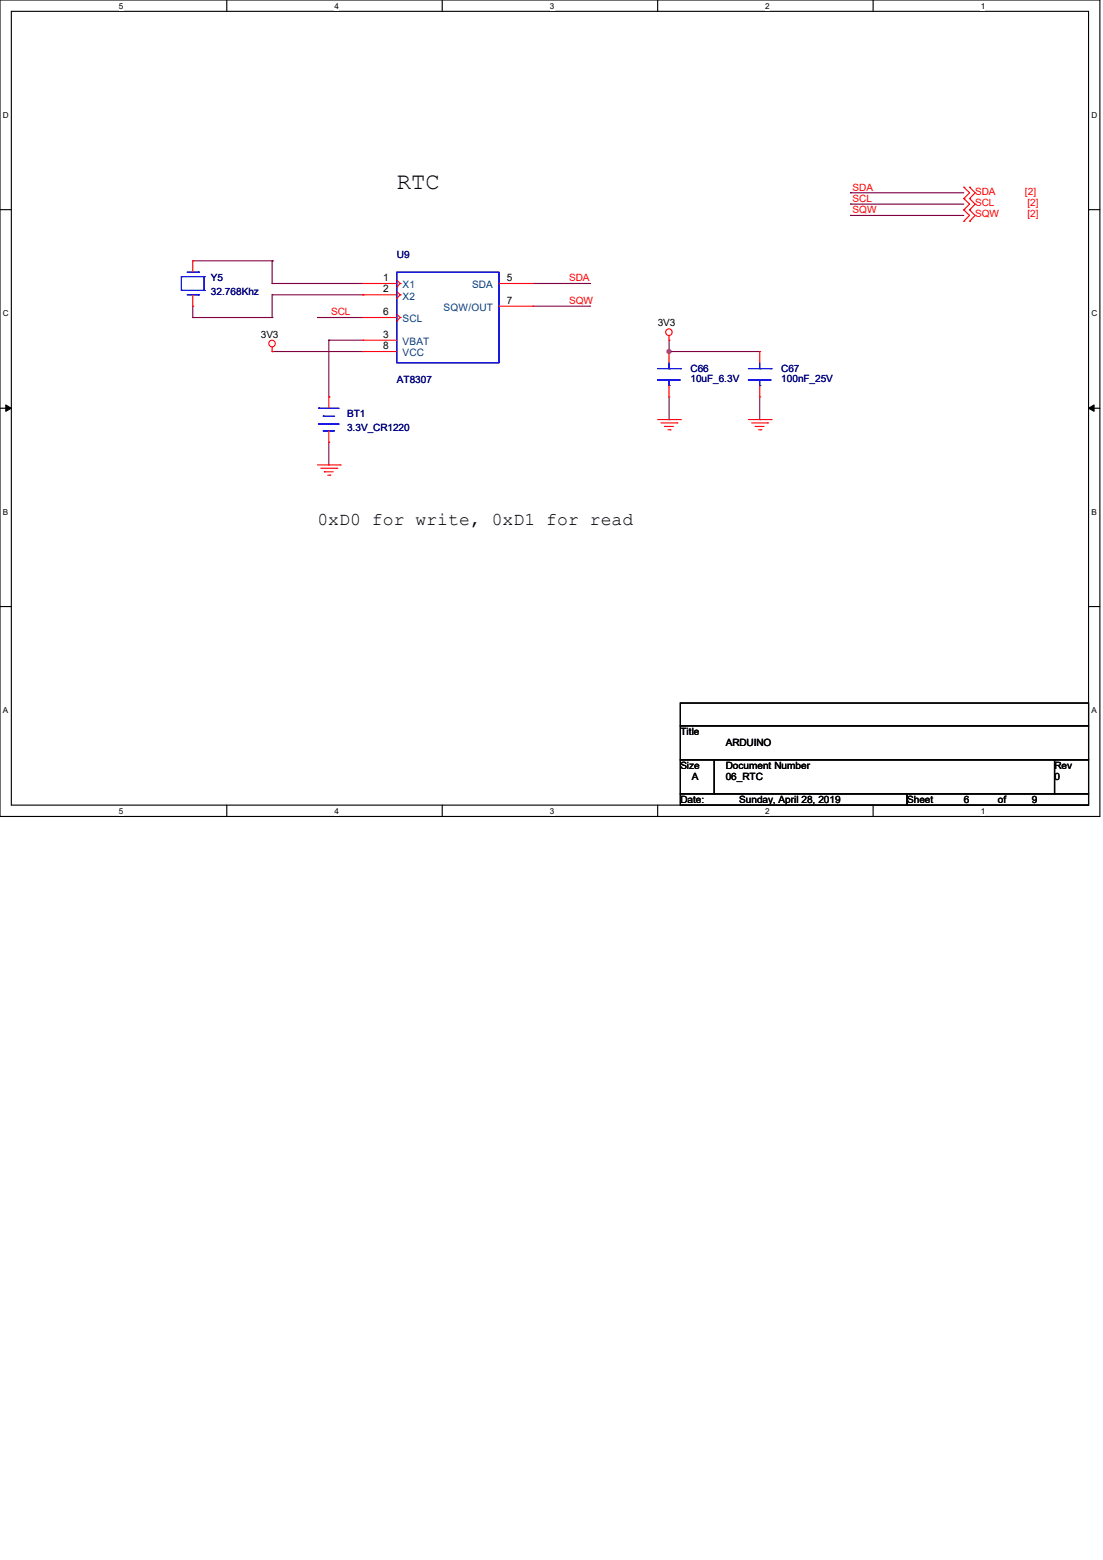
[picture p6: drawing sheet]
<svg xmlns="http://www.w3.org/2000/svg" width="210mm" height="297mm" viewBox="0 0 210 297" stroke-linecap="round" stroke-linejoin="round" font-family="sans-serif">
<path d="M0 0h209.4v155.4h-209.4zM2.2 2.2h205.1v151.1h-205.1z" fill="none" stroke="#000" stroke-width=".21"/>
<g fill="#fff">
<path d="M22.6 .3h.9v1.7h-.9z"/>
<path d="M22.6 153.5h.9v1.8h-.9z"/>
</g>
<path d="M43.2 0v2.2M43.2 153.3v2.1" fill="none" stroke="#000" stroke-width=".21"/>
<g fill="#fff">
<path d="M63.7 .3h.8v1.7h-.8z"/>
<path d="M63.7 153.5h.8v1.8h-.8z"/>
</g>
<path d="M84.2 0v2.2M84.2 153.3v2.1" fill="none" stroke="#000" stroke-width=".21"/>
<g fill="#fff">
<path d="M104.7 .3h.8v1.7h-.8z"/>
<path d="M104.7 153.5h.8v1.8h-.8z"/>
</g>
<path d="M125.2 0v2.2M125.2 153.3v2.1" fill="none" stroke="#000" stroke-width=".21"/>
<g fill="#fff">
<path d="M145.7 .3h.9v1.7h-.9z"/>
<path d="M145.7 153.5h.9v1.8h-.9z"/>
</g>
<path d="M166.2 0v2.2M166.2 153.3v2.1" fill="none" stroke="#000" stroke-width=".21"/>
<g fill="#fff">
<path d="M186.7 .3h.9v1.7h-.9z"/>
<path d="M186.7 153.5h.9v1.8h-.9z"/>
<path d="M.6 21h1.1v1.8h-1.1z"/>
<path d="M207.8 21h1.1v1.8h-1.1z"/>
<path d="M.6 58.8h1.1v1.7h-1.1z"/>
<path d="M207.8 58.8h1.1v1.7h-1.1z"/>
</g>
<path d="M0 39.9h2.2M207.3 39.9h2.1" fill="none" stroke="#000" stroke-width=".21"/>
<g fill="#fff">
<path d="M.6 96.6h1v1.7h-1z"/>
<path d="M207.8 96.6h1v1.7h-1z"/>
</g>
<path d="M0 77.7h2.2M207.3 77.7h2.1" fill="none" stroke="#000" stroke-width=".21"/>
<path d="M1.1 77.1l1.1 .6-1.1 .6zM207.3 77.7l1-.6v1.2z" fill="#000" stroke="#000" stroke-width=".19"/>
<g fill="#fff">
<path d="M.6 134.4h.9v1.7h-.9z"/>
<path d="M207.8 134.4h1v1.7h-1z"/>
</g>
<path d="M0 115.5h2.2M207.3 115.5h2.1M129.5 133.9h77.8v4.3h-77.8zM129.5 138.2h77.8v6.5h-77.8zM129.5 144.7h6.5v6.4h-6.5zM129.5 151.1h43.2v2.2h-43.2zM136 144.7h64.8v6.4h-64.8zM172.7 151.1h34.6v2.2h-34.6zM200.8 144.7h6.5v6.4h-6.5z" fill="none" stroke="#000" stroke-width=".21"/>
<g fill="none" stroke="#800040" stroke-width=".21">
<path d="M161.9 38.9h.1M161.9 36.7h.1M161.9 38.9h21.6M161.9 36.7h21.6M36.7 49.7h15.1M36.7 58.3v2.2M51.8 49.7h.1M51.8 54h.1M51.8 56.1h.1M51.8 54h17.3M51.8 49.7v4.3M51.8 56.1v4.4"/>
<path d="M51.8 56.1h17.3M69.1 56.1h.1M101.5 54h10.8M101.5 58.3h10.8M112.3 54h.1M112.3 58.3h.1M161.9 41h.1M161.9 41h21.6M36.7 60.5h.1M36.7 60.5h15.1M51.8 66.9h.1M51.8 60.5h.1"/>
<path d="M51.8 66.9h17.3M60.5 60.5h.1M60.5 60.5h8.6M62.6 64.8h.1M62.6 75.6h.1M62.6 64.8h6.5M62.6 64.8v10.8M127.4 79.9h.1M127.4 66.9h.1M127.4 66.9h17.3M127.4 64.8v2.1M127.4 75.6v4.3"/>
<path d="M144.7 79.9h.1M144.7 75.6v4.3M62.6 88.5h.1M62.6 84.2v4.3"/>
</g>
<circle cx="127.4" cy="66.9" r=".4" fill="#f0f" stroke="#f0f" stroke-width=".21"/>
<g fill="none" stroke="#f00" stroke-width=".21">
<path d="M183.5 40h.1M183.5 37.8h.1M183.5 35.6h.1M183.5 37.8l1.1 1.1-1.1 1.1M183.5 35.6l1.1 1.1-1.1 1.1M183.5 40l1.1 1-1.1 1.1M184.6 40h.1M184.6 37.8h.1M184.6 35.6h.1M184.6 37.8l1.1 1.1-1.1 1.1M184.6 35.6l1.1 1.1-1.1 1.1M184.6 40l1.1 1-1.1 1.1"/>
<path d="M36.7 58.3h.1M36.7 49.7h.1M36.7 49.7v2.1M36.7 56.1v2.2M69.1 54h.1M69.1 56.1h.1M69.1 54h6.5M69.1 56.1h6.5M75.6 54.6h.1M75.6 56.8h.1M75.6 53.3l.6 .7M75.6 55.5l.6 .6"/>
<path d="M75.6 59.8l.6 .7M76.2 54h.1M76.2 56.1h.1M76.2 54l-.6 .6M76.2 56.1l-.6 .7M95 58.3h6.5M95 54h6.5M101.5 58.3h.1M101.5 54h.1M183.5 42.1h.1M184.6 42.1h.1M51.8 66.9h.1"/>
<path d="M51.8 66.1v.8M62.6 75.6h.1M62.6 75.6v2.1M69.1 60.5h.1M69.1 64.8h.1M69.1 66.9h.1M69.1 60.5h6.5M69.1 64.8h6.5M69.1 66.9h6.5M75.6 61.1h.1M76.2 60.5h.1M76.2 60.5l-.6 .6"/>
<path d="M125.2 79.9h4.3M127.4 64.8h.1M127.4 66.9h.1M127.4 75.6h.1M127.4 63.9v.9M127.4 66.9v2.2M127.4 73.4v2.2M129.5 79.9h.1M142.5 79.9h4.3M144.7 66.9h.1M144.7 75.6h.1M144.7 66.9v2.2"/>
<path d="M144.7 73.4v2.2M146.8 79.9h.1M60.5 88.5h4.3M61.1 89.2h3M61.8 89.8h.1M61.8 89.8h1.7M62.4 90.5h.4M62.6 84.2h.1M62.6 82v2.2M62.8 90.5h.1M64.1 89.2h.1M64.8 88.5h.1"/>
<path d="M125.9 80.5h3M126.5 81.2h.1M126.5 81.2h1.7M127.2 81.8h.4M127.6 81.8h.1M128.9 80.5h.1M143.1 80.5h3.1M143.8 81.2h.1M143.8 81.2h1.7M144.4 81.8h.5M144.9 81.8h.1M146.2 80.5h.1"/>
<circle cx="51.8" cy="65.4" r=".62"/>
<circle cx="127.4" cy="63.2" r=".62"/>
</g>
<g fill="none" stroke="#00f" stroke-width=".21">
<path d="M34.5 52.7h.1M34.5 55.3h.1M34.5 55.3h4.4M34.5 52.7h4.4M34.5 52.7v2.6M35.6 56.1h2.2M35.6 51.8h2.2M37.8 56.1h.1M37.8 51.8h.1M38.9 55.3h.1M38.9 52.7h.1M38.9 52.7v2.6"/>
<path d="M75.6 51.8h19.4v17.3h-19.4zM60.7 77.7h.1M60.7 77.7h3.9M61.6 79.2h.1M61.6 79.2h2.1M125.2 72.3h.1M125.2 72.3h4.3M125.2 70.2h4.3M127.4 70.2h.1M127.4 73.4h.1M127.4 69.1v1.1M127.4 72.3v1.1"/>
<path d="M129.5 70.2h.1M142.5 72.3h.1M142.5 72.3h4.3M142.5 70.2h4.3M144.7 70.2h.1M144.7 73.4h.1M144.7 69.1v1.1M144.7 72.3v1.1M146.8 70.2h.1M60.7 80.7h.1M60.7 80.7h3.9M61.6 82h.1"/>
<path d="M61.6 82h2.1"/>
</g>
<text font-size="4.5" x="75.6" y="36">RTC</text>
<text font-size="3.4" x="60.5" y="99.9">0xD0 for write, 0xD1 for read</text>
<g font-size="1.9" fill="#f00">
<text x="162.3" y="38.4">SCL</text>
<text x="162.3" y="36.3">SDA</text>
<text x="162.3" y="40.6">SQW</text>
<text x="185.7" y="39.2">SCL</text>
<text x="185.7" y="37.1">SDA</text>
<text x="185.7" y="41.4">SQW</text>
<text x="195.2" y="37.1">[2]</text>
<text x="195.6" y="39.2">[2]</text>
<text x="195.6" y="41.4">[2]</text>
<text x="108.4" y="53.6">SDA</text>
<text x="108.4" y="57.9">SQW</text>
<text x="63" y="60">SCL</text>
</g>
<g font-size="1.9" fill="#000080">
<text x="40.2" y="53.5">Y5</text>
<text x="75.6" y="49.2">U9</text>
<text x="40.2" y="56.1">32.768Khz</text>
<text x="131.5" y="70.8">C66</text>
<text x="148.8" y="70.8">C67</text>
<text x="75.6" y="72.9">AT8307</text>
<text x="131.5" y="72.7">10uF_6.3V</text>
<text x="148.8" y="72.7">100nF_25V</text>
<text x="66.1" y="79.4">BT1</text>
<text x="66.1" y="82">3.3V_CR1220</text>
</g>
<g font-size="1.9">
<text x="72.9" y="53.5">1</text>
<text x="96.5" y="53.5">5</text>
<text x="72.9" y="55.7">2</text>
<text x="72.9" y="60">6</text>
<text x="96.5" y="57.8">7</text>
<text x="49.7" y="64.3">3V3</text>
<text x="72.9" y="64.3">3</text>
<text x="125.2" y="62.1">3V3</text>
<text x="72.9" y="66.5">8</text>
<text x="129.5" y="139.9">Title</text>
<text x="138.2" y="142">ARDUINO</text>
<text x="129.5" y="146.3">Size</text>
<text x="131.7" y="148.5">A</text>
<text x="138.2" y="146.3">Document Number</text>
<text x="138.2" y="148.5">06_RTC</text>
<text x="200.8" y="146.3">Rev</text>
<text x="200.8" y="148.5">0</text>
<text x="129.5" y="152.8">Date:</text>
<text x="140.8" y="152.8">Sunday, April 28, 2019</text>
<text x="172.7" y="152.8">Sheet</text>
<text x="183.5" y="152.8">6</text>
<text x="190" y="152.8">of</text>
<text x="196.5" y="152.8">9</text>
</g>
<g font-size="1.9" fill="#004080">
<text x="76.7" y="54.9">X1</text>
<text x="76.7" y="57">X2</text>
<text x="84.5" y="59.2">SQW/OUT</text>
<text x="89.9" y="54.9">SDA</text>
<text x="76.7" y="61.3">SCL</text>
<text x="76.7" y="65.7">VBAT</text>
<text x="76.7" y="67.8">VCC</text>
</g>
<g font-size="1.6">
<text x="22.6" y="1.7">5</text>
<text x="63.7" y="1.7">4</text>
<text x="104.7" y="1.7">3</text>
<text x="145.7" y="1.7">2</text>
<text x="186.7" y="1.7">1</text>
<text x=".6" y="22.4">D</text>
<text x="207.8" y="22.4">D</text>
<text x=".6" y="60.2">C</text>
<text x="207.8" y="60.2">C</text>
<text x=".6" y="98">B</text>
<text x="207.8" y="98">B</text>
<text x=".6" y="135.8">A</text>
<text x="207.8" y="135.8">A</text>
<text x="22.6" y="154.9">5</text>
<text x="63.7" y="154.9">4</text>
<text x="104.7" y="154.9">3</text>
<text x="145.7" y="154.9">2</text>
<text x="186.7" y="154.9">1</text>
</g>
</svg>
